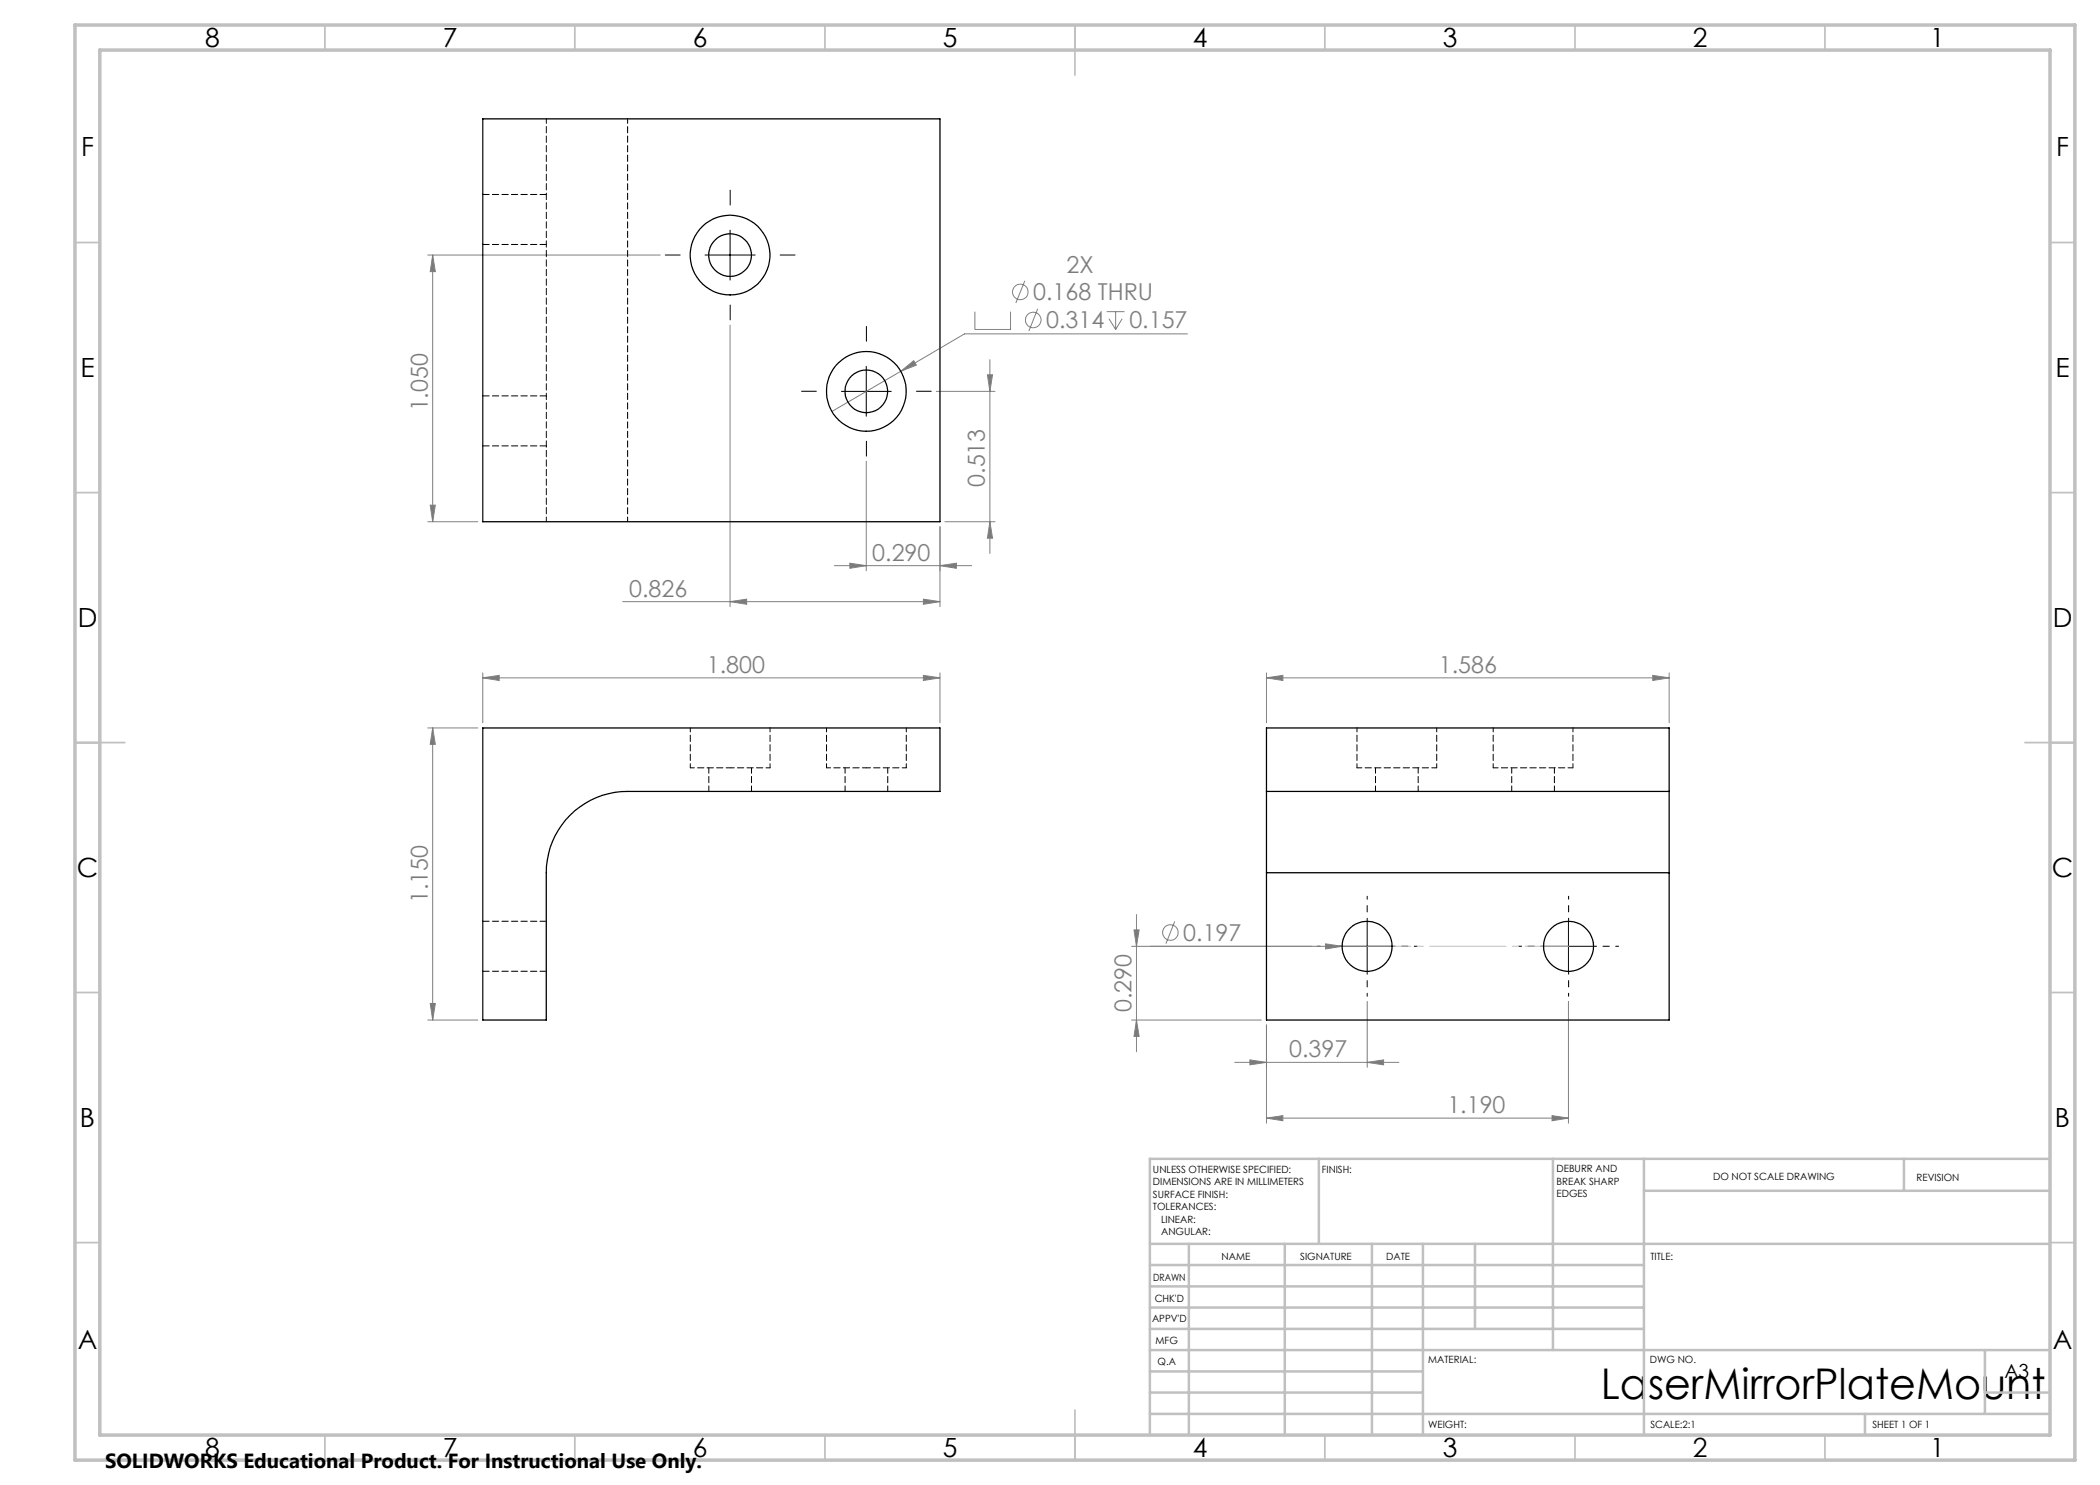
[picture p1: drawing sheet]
<svg xmlns="http://www.w3.org/2000/svg" width="420mm" height="297mm" viewBox="0 0 420 297" stroke-linecap="round" stroke-linejoin="round" font-family="sans-serif">
<g fill="none" stroke="#808080" stroke-width=".2">
<path d="M85.5 51h46.5M86.5 51v53.3M86.5 51l.6 3.3h-1.1zM205 56.2l-1.8 4.4M146 65v56.4M180.2 74.3l2.5-2.2 .6 .9zM187.3 78.3h11.7M195 62.3v3.6h7.1v-3.6M197.5 75h1l-.5 3.3zM198 71.9v38.8M207.5 61.8l-1.7 4.4M221.3 62.3h3.6"/>
<path d="M221.8 63.7l1.3 2.2M223.1 62.3v3.6M224.4 63.7l-1.3 2.2M237.5 66.8h-44.6l-26.5 15.5M173.2 92.2v22M85.5 104.3h10.1M86 101h1.1l-.6 3.3zM166.9 113.1h27.4M170 112.6l3.2 .5-3.2 .6zM184.7 119.8l3.3 .5-3.3 .6zM188 105.3v16.1M188 113.1l3.3-.5v1.1z"/>
<path d="M189 104.3h10M198 104.3l.5 3.3h-1zM96.6 135.6l3.2-.5v1zM96.6 135.6h91.4M96.6 134.6v10M124.5 120.3h63.5M146 120.3l3.3-.5v1.1zM184.7 135.1l3.3 .5-3.3 .5zM188 134.6v10M253.3 135.6l3.3-.5v1zM253.3 134.6v10M253.3 135.6h80.5"/>
<path d="M330.6 135.1l3.2 .5-3.2 .5zM333.8 134.6v10M85.5 145.6h10.1M86.5 145.6v58.4M86.5 145.6l.6 3.3h-1.1zM226.8 186h1l-.5 3.3zM227.3 182.9v27.5M235 184.3l-1.8 4.4M265.1 188.8l3.3 .5-3.3 .5zM278.4 189.3h-52.1M85.5 204h10.1M86 200.7h1.1l-.6 3.3z"/>
<path d="M226.3 204h26M227.3 204l.5 3.3h-1zM246.9 212.5h32.9M250 212l3.3 .5-3.3 .5zM253.3 205v19.6M273.4 212.5l3.3-.5v1zM273.4 200.3v13.2M313.7 200.3v24.3M253.3 223.6l3.3-.5v1.1zM253.3 223.6h60.4M310.4 223.1l3.3 .5-3.3 .6z"/>
<circle cx="204.1" cy="58.4" r="1.56"/>
<circle cx="206.6" cy="64" r="1.56"/>
<circle cx="234.1" cy="186.5" r="1.55"/>
</g>
<path d="M136 51h-2.9M146 41v-3M156 51h3M146 61v3M163.3 78.3h-3M173.3 68.3v-3M183.3 78.3h3M173.3 88.3v2.9" fill="none" stroke="#000" stroke-width=".2" stroke-dasharray="15.2 1.3 1.3 1.3"/>
<path d="M268.4 189.3h-5M273.4 184.3v-5M273.4 194.3v5M278.4 189.3h5M308.7 189.3h-5M313.7 184.3v-5M313.7 194.3v5M318.7 189.3h5" fill="none" stroke="#000" stroke-width=".2" stroke-dasharray="15.2 1.3 1.3 1.3" stroke-dashoffset="14.6"/>
<path d="M141 51h10M146 46v10M168.3 78.3h10M173.2 73.3v10M268.4 189.3h10M273.4 184.3v10M308.7 189.3h10M313.7 184.3v10" fill="none" stroke="#000" stroke-width=".2"/>
<path d="M273.4 189.3h40.3" fill="none" stroke="#c0c0c0" stroke-width=".2" stroke-dasharray="15.2 1.3 1.3 1.3" stroke-dashoffset="6.5"/>
<g fill="none" stroke="#c0c0c0" stroke-width=".35">
<path d="M65 5v5M115 5v5M165 5v5M215 5v10M265 5v5M315 5v5M365 5v5M15 48.5h5M410 48.5h5M15 98.5h5M410 98.5h5M15 148.5h10"/>
<path d="M405 148.5h10M15 198.5h5M410 198.5h5M15 248.5h5M410 248.5h5M65 287v5M115 287v5M165 287v5M215 282v10M265 287v5M315 287v5M365 287v5"/>
</g>
<g fill="none" stroke="#c0c0c0" stroke-width=".5">
<path d="M263.8 231.8v17M310.6 231.8v38.2M328.8 231.8v55.2M328.8 238.2h81.2M380.8 231.8v6.4M410 231.8h-180v55.2M230 248.8h180M230 257.3h98.8M230 253h98.8M237.8 248.8v38.2M257 248.8v38.2M274.4 248.8v38.2"/>
<path d="M284.6 248.8v38.2M295 248.8v17M230 265.8h98.8M230 261.5h98.8M230 278.5h54.6M230 274.3h54.6M230 270h180M397 278.5h13M397 270v12.8M230 282.8h180M373 282.8v4.2"/>
</g>
<path d="M15 5h400v287h-400zM20 10h390v277h-390z" fill="none" stroke="#c0c0c0" stroke-width=".7"/>
<g fill="#808080">
<path d="M265.1 188.8l3.3 .5-3.3 .5z"/>
<path d="M188 113.1l3.3-.5v1.1zM170 112.6l3.2 .5-3.2 .6z"/>
<path d="M180.2 74.3l3.1-1.3-.6-.9zM146 120.3l3.3-.5v1.1zM184.7 119.8l3.3 .5-3.3 .6z"/>
<path d="M253.3 135.6l3.3-.5v1zM330.6 135.1l3.2 .5-3.2 .5z"/>
<path d="M273.4 212.5l3.3-.5v1zM250 212l3.3 .5-3.3 .5zM310.4 223.1l3.3 .5-3.3 .6zM253.3 223.6l3.3-.5v1.1z"/>
<path d="M198 104.3l.5 3.3h-1zM197.5 75h1l-.5 3.3zM227.3 204l.5 3.3h-1zM226.8 186h1l-.5 3.3z"/>
<path d="M86.5 145.6l.6 3.3h-1.1zM86 200.7h1.1l-.6 3.3zM86.5 51l.6 3.3h-1.1zM86 101h1.1l-.6 3.3z"/>
<path d="M96.6 135.6l3.2-.5v1zM184.7 135.1l3.3 .5-3.3 .5z"/>
</g>
<g fill="none" stroke="#000" stroke-width=".25">
<path d="M96.6 23.8h91.4v80.5h-91.4zM96.6 145.6h91.4v12.7h-62.5a16.3 16.3 0 0 0-16.2 16.3v29.4h-12.7zM253.3 158.3v16.3M253.3 158.3v-12.7h80.5v12.7M253.3 158.3h80.5M333.8 158.3v16.3M253.3 174.6v29.4h80.5v-29.4M253.3 174.6h80.5"/>
<circle cx="146" cy="51" r="4.3"/>
<circle cx="146" cy="51" r="8"/>
<circle cx="173.3" cy="78.3" r="8"/>
<circle cx="173.3" cy="78.3" r="4.3"/>
<circle cx="273.4" cy="189.3" r="5"/>
<circle cx="313.7" cy="189.3" r="5"/>
</g>
<path d="M138.1 153.6h7.9M146 153.6h8M165.3 153.6h8M173.3 153.6h8" fill="none" stroke="#000" stroke-width=".2" stroke-dasharray="1.3 .6" stroke-dashoffset=".5"/>
<path d="M109.3 38.9h-12.7M96.6 48.9h12.7M109.3 79.2h-12.7M96.6 89.2h12.7M96.6 194.3h12.7M109.3 184.3h-12.7" fill="none" stroke="#000" stroke-width=".2" stroke-dasharray="1.3 .6"/>
<path d="M109.3 23.8v80.5M125.5 23.8v80.5M138.1 145.6v8M154 153.6v-8M165.3 145.6v8M181.3 153.6v-8M271.4 145.6v8M287.3 153.6v-8M298.6 145.6v8M314.6 153.6v-8" fill="none" stroke="#000" stroke-width=".2" stroke-dasharray="1.3 .6" stroke-dashoffset=".4"/>
<path d="M141.8 153.6v4.7M150.3 158.3v-4.7M169 153.6v4.7M177.5 158.3v-4.7M275.1 153.6v4.7M283.6 158.3v-4.7M302.3 153.6v4.7M310.9 158.3v-4.7" fill="none" stroke="#000" stroke-width=".2" stroke-dasharray="1.3 .6" stroke-dashoffset=".2"/>
<path d="M271.4 153.6h15.9M298.6 153.6h16" fill="none" stroke="#000" stroke-width=".2" stroke-dasharray="1.3 .6" stroke-dashoffset=".3"/>
<text font-size="8.5" x="320.1" y="279.7">LaserMirrorPlateMount</text>
<g font-size="5.3">
<text x="41" y="9.5">8</text>
<text x="88.5" y="9.5">7</text>
<text x="138.5" y="9.5">6</text>
<text x="188.5" y="9.5">5</text>
<text x="238.5" y="9.5">4</text>
<text x="288.5" y="9.5">3</text>
<text x="338.5" y="9.5">2</text>
<text x="386" y="9.5">1</text>
<text x="16.2" y="31.2">F</text>
<text x="411.2" y="31.2">F</text>
<text x="16.1" y="75.5">E</text>
<text x="411.1" y="75.5">E</text>
<text x="15.5" y="125.5">D</text>
<text x="410.5" y="125.5">D</text>
<text x="15.4" y="175.5">C</text>
<text x="410.4" y="175.5">C</text>
<text x="16" y="225.5">B</text>
<text x="411" y="225.5">B</text>
<text x="15.5" y="269.7">A</text>
<text x="410.5" y="269.7">A</text>
<text x="41" y="291.5">8</text>
<text x="88.5" y="291.5">7</text>
<text x="138.5" y="291.5">6</text>
<text x="188.5" y="291.5">5</text>
<text x="238.5" y="291.5">4</text>
<text x="288.5" y="291.5">3</text>
<text x="338.5" y="291.5">2</text>
<text x="386" y="291.5">1</text>
</g>
<g font-size="4.7" fill="#808080">
<text x="213.3" y="54.5">2X</text>
<text x="206.6" y="60.1">0.168 THRU</text>
<text x="209.2" y="65.7">0.314</text>
<text x="225.9" y="65.7">0.157</text>
<text x="85.6" y="82.3" transform="rotate(-90 85.6 82.3)">1.050</text>
<text x="197" y="97.4" transform="rotate(-90 197 97.4)">0.513</text>
<text x="174.5" y="112.1">0.290</text>
<text x="125.8" y="119.3">0.826</text>
<text x="141.4" y="134.6">1.800</text>
<text x="287.8" y="134.6">1.586</text>
<text x="85.6" y="180.6" transform="rotate(-90 85.6 180.6)">1.150</text>
<text x="236.7" y="188.2">0.197</text>
<text x="226.3" y="202.4" transform="rotate(-90 226.3 202.4)">0.290</text>
<text x="257.8" y="211.4">0.397</text>
<text x="289.5" y="222.6">1.190</text>
</g>
<text font-size="4.1" x="21" y="293.7">SOLIDWORKS Educational Product. For Instructional Use Only.</text>
<text font-size="3.9" x="400.9" y="275.5">A3</text>
<g font-size="2">
<text x="230.6" y="234.6">UNLESS OTHERWISE SPECIFIED:</text>
<text x="230.6" y="237.1">DIMENSIONS ARE IN MILLIMETERS</text>
<text x="230.6" y="239.6">SURFACE FINISH:</text>
<text x="264.4" y="234.6">FINISH:</text>
<text x="311.3" y="234.5">DEBURR AND</text>
<text x="311.3" y="237">BREAK SHARP</text>
<text x="311.3" y="239.5">EDGES</text>
<text x="342.6" y="236">DO NOT SCALE DRAWING</text>
<text x="383.3" y="236.2">REVISION</text>
<text x="230.6" y="242.1">TOLERANCES:</text>
<text x="232.2" y="244.6">LINEAR:</text>
<text x="232.2" y="247.1">ANGULAR:</text>
<text x="244.3" y="252">NAME</text>
<text x="260" y="251.9">SIGNATURE</text>
<text x="277.2" y="251.9">DATE</text>
<text x="330.1" y="251.9">TITLE:</text>
<text x="230.6" y="256.1">DRAWN</text>
<text x="230.9" y="260.3">CHK'D</text>
<text x="230.4" y="264.4">APPV'D</text>
<text x="231.1" y="268.8">MFG</text>
<text x="231.5" y="273">Q.A</text>
<text x="285.6" y="272.5">MATERIAL:</text>
<text x="330" y="272.5">DWG NO.</text>
<text x="285.6" y="285.5">WEIGHT:</text>
<text x="330.1" y="285.6">SCALE:2:1</text>
<text x="374.5" y="285.6">SHEET 1 OF 1</text>
</g>
</svg>
